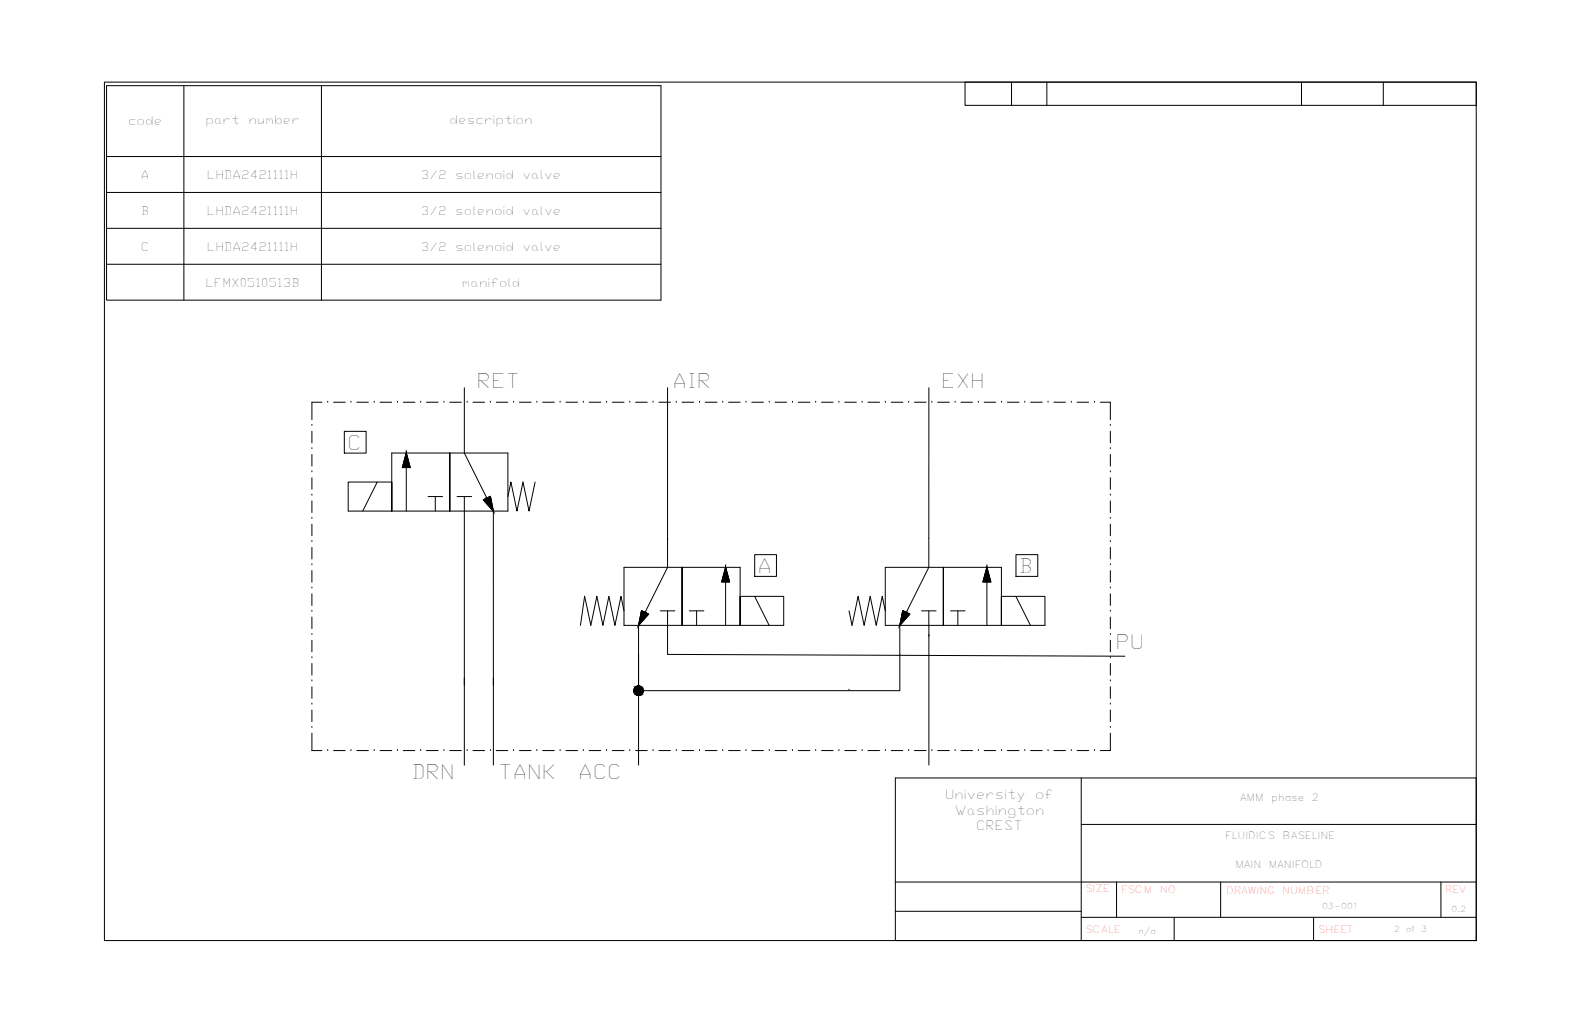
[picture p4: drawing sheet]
<svg xmlns="http://www.w3.org/2000/svg" width="432mm" height="279mm" viewBox="0 0 432 279" stroke-linecap="round" stroke-linejoin="round" font-family="sans-serif">
<!-- layer: 0 -->
<g fill="none" stroke="#000" stroke-width=".27">
<path d="M29.1 23.4h151.5v58.7h-151.5zM50.3 23.4v58.7M87.8 23.4v58.7M403.4 22.5v6.3M29.1 42.8h151.5M29.1 52.6h151.5M29.1 62.4h151.5M29.1 72.2h151.5M85.2 116.3h.1M85.2 117.9v3.2M88 110h-2.8v4.7M89.6 110h.1"/>
<path d="M91.2 110h3.1M94.1 117.9h6v6h-6zM95.9 110h.1M97.5 110h3.2M102.3 110h.1M103.9 110h3.1M108.6 110h.1M110.2 110h3.2M115 110h.1M116.6 110h3.1M121.3 110h.1M122.9 110h3.2"/>
<path d="M126.9 106v17.8l7.9 15.9M127.7 110h.1M129.3 110h3.1M134 110h.1M135.6 110h3.2M140.4 110h.1M142 110h3.1M146.7 110h.1M148.3 110h3.2M153.1 110h.1M154.7 110h3.1M159.4 110h.1"/>
<path d="M161 110h3.2M165.8 110h.1M167.4 110h3.1M172.1 110h.1M173.7 110h3.2M178.5 110h.1M180.1 110h3.1M184.8 110h.1M186.4 110h3.2M191.2 110h.1M192.8 110h3.1M197.5 110h.1"/>
<path d="M199.1 110h3.2M203.9 110h.1M205.5 110h3.1M210.2 110h.1M211.8 110h3.2M216.6 110h.1M218.2 110h3.1M222.9 110h.1M224.5 110h3.2M229.3 110h.1M230.9 110h3.1M235.6 110h.1"/>
<path d="M237.2 110h3.2M242 110h.1M243.6 110h3.1M248.3 110h.1M249.9 110h3.2M253.9 106l-.1 49.1-7.9 15.9M254.7 110h.1M256.3 110h3.1M261 110h.1M262.6 110h3.2M267.4 110h.1M269 110h3.1"/>
<path d="M273.7 110h.1M275.3 110h3.2M280.1 110h.1M281.7 110h3.1M286.4 110h.1M288 110h3.2M292.8 110h.1M294.4 110h3.1M299.1 110h.1M300.7 110h2.7v4.7M303.4 116.3h.1M303.4 117.9v3.2"/>
<path d="M85.2 122.7h.1M85.2 129h.1M85.2 135.4h.1M85.2 124.2v3.2M85.2 130.6v3.2M85.2 136.9v3.2M103.1 131.8l-4 7.9M107.1 131.8v7.9v-7.9h-11.9v7.9h43.6v-15.9h-31.7v15.9M111 123.8l1.1 4h-2.1zM111 123.8v15.9M117 135.8h3.9M119 135.8v3.9"/>
<path d="M122.9 123.8v15.9v-15.9M124.9 135.8h4M126.9 135.8v73.4M132.1 136.7l1.9-1 .8 4zM133.1 136.2l.9-.5 .8 4M133.1 136.2l-1 .5 2.7 3M134.8 139.7v47.6M146.2 131.8l-1.6 7.9-1.7-7.9-1.6 7.9-1.7-7.9-.8 4M303.4 122.7h.1M303.4 129h.1M303.4 135.4h.1M303.4 124.2v3.2"/>
<path d="M303.4 130.6v3.2M303.4 136.9v3.2M85.2 141.7h.1M85.2 148.1h.1M85.2 154.4h.1M85.2 143.3v3.2M85.2 149.6v3.2M85.2 156v3.2M182.4 147.2v7.9l-7.9 15.9M186.4 155.1v15.9v-15.9M198.3 155.1l1.1 4h-2.2zM198.3 155.1v15.9"/>
<path d="M206.3 151.6h5.9v6h-5.9zM257.8 155.1v15.9v-15.9M269.7 155.1l1.1 4h-2.2zM269.7 155.1v15.9M277.7 151.6h5.9v6h-5.9zM303.4 141.7h.1M303.4 148.1h.1M303.4 154.4h.1M303.4 143.3v3.2M303.4 149.6v3.2M303.4 156v3.2M85.2 160.8h.1"/>
<path d="M85.2 167.1h.1M85.2 173.5h.1M85.2 179.8h.1M85.2 162.3v3.2M85.2 168.7v3.2M85.2 175v3.2M170.5 167l-.8-4-1.6 8-1.7-8-1.6 8-1.7-8-1.6 8-1.7-8-1.2 8M174.5 171v17.8M175.3 166.9l1.9 1-2.7 3.1zM176.3 167.4l-1-.5-.8 4.1M176.3 167.4l.9 .5-2.7 3.1M180.5 167h3.9"/>
<path d="M182.4 167v11.9M188.4 167h4M190.4 167v4M202.3 163v8v-8h11.9v8h-43.7v-15.9h31.8v15.9M206.2 163l4 8M232 167l.9 4 1.6-8 1.7 8 1.6-8 1.7 8 1.6-8 .8 4M245.9 171v17.8h-71.4M246.7 166.9l1.9 1-2.7 3.1zM247.7 167.4l-1-.5-.8 4.1M247.7 167.4l.9 .5-2.7 3.1M251.9 167h3.9M253.8 167v4"/>
<path d="M253.9 171v3M259.8 167h4M261.8 167v4M273.7 163v8v-8h11.9v8h-43.7v-15.9h31.8v15.9M277.6 163l4 8M303.4 160.8h.1M303.4 167.1h.1M303.4 173.5h.1M303.4 179.8h.1M303.4 162.3v3.2M303.4 168.7v3.2M303.4 175v3.2"/>
<path d="M85.2 186.2h.1M85.2 192.5h.1M85.2 198.9h.1M85.2 181.4v3.2M85.2 187.7v3.2M85.2 194.1v3.2M134.8 185.3v23.9M174.5 188.8h.1M232 188.7h.1M303.4 186.2h.1M303.4 192.5h.1M303.4 198.9h.1"/>
<path d="M303.4 181.4v3.2M303.4 187.7v3.2M303.4 194.1v3.2M85.2 200.4v4.8h2.8M89.6 205.2h.1M91.2 205.2h3.1M95.9 205.2h.1M97.5 205.2h3.2M102.3 205.2h.1M103.9 205.2h3.1M108.6 205.2h.1M110.2 205.2h3.2"/>
<path d="M115 205.2h.1M116.6 205.2h3.1M121.3 205.2h.1M122.9 205.2h3.2M127.7 205.2h.1M129.3 205.2h3.1M134 205.2h.1M135.6 205.2h3.2M140.4 205.2h.1M142 205.2h3.1M146.7 205.2h.1M148.3 205.2h3.2"/>
<path d="M153.1 205.2h.1M154.7 205.2h3.1M159.4 205.2h.1M161 205.2h3.2M165.8 205.2h.1M167.4 205.2h3.1M172.1 205.2h.1M173.7 205.2h3.2M178.5 205.2h.1M180.1 205.2h3.1M184.8 205.2h.1M186.4 205.2h3.2"/>
<path d="M191.2 205.2h.1M192.8 205.2h3.1M197.5 205.2h.1M199.1 205.2h3.2M203.9 205.2h.1M205.5 205.2h3.1M210.2 205.2h.1M211.8 205.2h3.2M216.6 205.2h.1M218.2 205.2h3.1M222.9 205.2h.1M224.5 205.2h3.2"/>
<path d="M229.3 205.2h.1M230.9 205.2h3.1M235.6 205.2h.1M237.2 205.2h3.2M242 205.2h.1M243.6 205.2h3.1M248.3 205.2h.1M249.9 205.2h3.2M254.7 205.2h.1M256.3 205.2h3.1M261 205.2h.1M262.6 205.2h3.2"/>
<path d="M267.4 205.2h.1M269 205.2h3.1M273.7 205.2h.1M275.3 205.2h3.2M280.1 205.2h.1M281.7 205.2h3.1M286.4 205.2h.1M288 205.2h3.2M292.8 205.2h.1M294.4 205.2h3.1M299.1 205.2h.1M303.4 200.4v4.8h-2.7"/>
<path d="M403.4 212.7v44.4h-158.7"/>
</g>
<g fill="#000" stroke="#000" stroke-width=".27">
<path d="M132.1 136.7l1-.5 1.7 3.5zM176.3 167.4l.9 .5-2.7 3.1zM247.7 167.4l.9 .5-2.7 3.1zM174.1 190.1h.9zM174.3 187.5h.4z"/>
<path d="M111 123.8l-1 4h1zM111 123.8l1.1 4h-1.1z"/>
<path d="M133.1 136.2l.9-.5 .1 .5zM133.1 136.2l1.1 .5-.1-.5zM133.1 136.2l1.1 .5 .6 3z"/>
<path d="M198.3 155.1l1.1 4h-1.1zM198.3 155.1l-1.1 4h1.1z"/>
<path d="M269.7 155.1l1.1 4h-1.1zM269.7 155.1l-1.1 4h1.1z"/>
<path d="M175.3 166.9l-.1 .5h1.1zM175.2 167.4h1.1l-1.2 .5zM175.1 167.9l-.6 3.1 1.8-3.6z"/>
<path d="M246.7 166.9l-.1 .5h1.1zM246.6 167.4h1.1l-1.2 .5zM246.5 167.9l-.6 3.1 1.8-3.6z"/>
<path d="M174.1 190.1h.6zM174.3 190.1h.4z"/>
<path d="M174.3 187.5l.7 .1zM174.1 187.6h.9z"/>
<path d="M174.1 187.6l1.1 .1zM173.9 187.7h1.3z"/>
<path d="M173.9 187.7l1.4 .1zM173.7 187.8l.2-.1 1.4 .1z"/>
<path d="M173.9 190h1.3zM173.9 190l1.1 .1z"/>
<path d="M173.7 187.8l1.8 .2-.2-.2zM173.7 187.8l1.8 .2h-2z"/>
<path d="M173.7 189.8l1.5 .2 .1-.2zM173.7 189.8l1.5 .2z"/>
<path d="M173.5 188l2.1 .2-.1-.2zM173.5 188l2.1 .2h-2.2z"/>
<path d="M173.5 189.7l1.8 .1 .2-.1zM173.5 189.7l1.8 .1h-1.6z"/>
<path d="M173.4 188.2l2.3 .2-.1-.2zM173.4 188.2l2.3 .2h-2.4z"/>
<path d="M173.4 189.5l2.1 .2 .1-.2zM173.4 189.5l2.1 .2h-2z"/>
<path d="M173.3 188.4l2.5 .2-.1-.2zM173.3 188.4l2.5 .2h-2.6z"/>
<path d="M173.3 189.3l2.3 .2 .1-.2zM173.3 189.3l2.3 .2h-2.2z"/>
<path d="M173.2 188.6l2.6 .2v-.2zM173.2 188.6l2.6 .2h-2.6z"/>
<path d="M173.2 189.1l2.5 .2 .1-.2zM173.2 189.1l2.5 .2h-2.4z"/>
<path d="M173.2 188.8l2.6 .3v-.3zM173.2 188.8l2.6 .3h-2.6z"/>
</g>
<!-- layer: 1 -->
<path d="M182.4 106v41.7M174.5 178.9v30.3M182.4 178.9l125 .5M253.9 173.5v35.7" fill="none" stroke="#000" stroke-width=".27"/>
<!-- layer: Title Block -->
<g fill="none" stroke="#000" stroke-width=".27">
<path d="M28.5 22.5h374.9v234.6h-374.9zM276.4 22.5v6.3M286.1 22.5v6.3M355.7 22.5v6.3M378 22.5v6.3M403.4 22.5h-139.7v6.3h139.7M295.5 212.7v44.4M403.4 212.7h-158.7v44.4M295.5 225.4h107.9M244.7 241.1h158.7M244.7 249.1h50.8M295.5 250.8h107.9"/>
<path d="M305.1 241.1v9.7M320.9 250.8v6.3M333.6 241.1v9.7M359 250.8v6.3M393.8 241.1v9.7"/>
</g>
<g font-size="5.5">
<text x="130.3" y="106">RET</text>
<text x="183.8" y="106">AIR</text>
<text x="257.2" y="106">EXH</text>
<text x="94.9" y="122.9">C</text>
<text x="207" y="156.6">A</text>
<text x="278.4" y="156.6">B</text>
<text x="304.8" y="177.4">PU</text>
<text x="112.4" y="213.1">DRN</text>
<text x="136.2" y="213.1">TANK</text>
<text x="158" y="213.1">ACC</text>
</g>
<g font-size="3.5">
<text x="258.3" y="218.5">University</text>
<text x="282.9" y="218.5">of</text>
<text x="260.9" y="222.8">Washington</text>
<text x="266.8" y="227">CREST</text>
</g>
<g font-size="3.3">
<text x="35" y="34.3">code</text>
<text x="56.1" y="33.9">part</text>
<text x="67.9" y="33.9">number</text>
<text x="122.9" y="33.9">description</text>
<text x="38.5" y="48.9">A</text>
<text x="56.5" y="48.9">LHDA2421111H</text>
<text x="115" y="48.9">3/2</text>
<text x="124.4" y="48.9">solenoid</text>
<text x="142.8" y="48.9">valve</text>
<text x="38.5" y="58.7">B</text>
<text x="56.5" y="58.7">LHDA2421111H</text>
<text x="115" y="58.7">3/2</text>
<text x="124.4" y="58.7">solenoid</text>
<text x="142.8" y="58.7">valve</text>
<text x="38.5" y="68.5">C</text>
<text x="56.5" y="68.5">LHDA2421111H</text>
<text x="115" y="68.5">3/2</text>
<text x="124.4" y="68.5">solenoid</text>
<text x="142.8" y="68.5">valve</text>
<text x="56.1" y="78.3">LFMX0510513B</text>
<text x="126.2" y="78.3">manifold</text>
</g>
<g font-size="2.7">
<text x="338.9" y="219">AMM</text>
<text x="347.4" y="219">phase</text>
<text x="358.5" y="219">2</text>
<text x="334.8" y="229.3">FLUIDICS</text>
<text x="350.5" y="229.3">BASELINE</text>
<text x="337.7" y="237.2">MAIN</text>
<text x="346.8" y="237.2">MANIFOLD</text>
</g>
<g font-size="2.7" fill="#f00">
<text x="296.7" y="243.8">SIZE</text>
<text x="306.4" y="244.2">FSCM</text>
<text x="317" y="244.2">NO</text>
<text x="335.1" y="244.5">DRAWING</text>
<text x="350.4" y="244.5">NUMBER</text>
<text x="394.9" y="244.2">REV</text>
<text x="296.7" y="255.2">SCALE</text>
<text x="360.2" y="255">SHEET</text>
</g>
<g font-size="2.2">
<text x="361.3" y="248.6">03-001</text>
<text x="396.7" y="249.4">0.2</text>
<text x="311.1" y="255.4">n/a</text>
<text x="381" y="254.8">2</text>
<text x="384.3" y="254.8">of</text>
<text x="388.4" y="254.8">3</text>
</g>
</svg>
